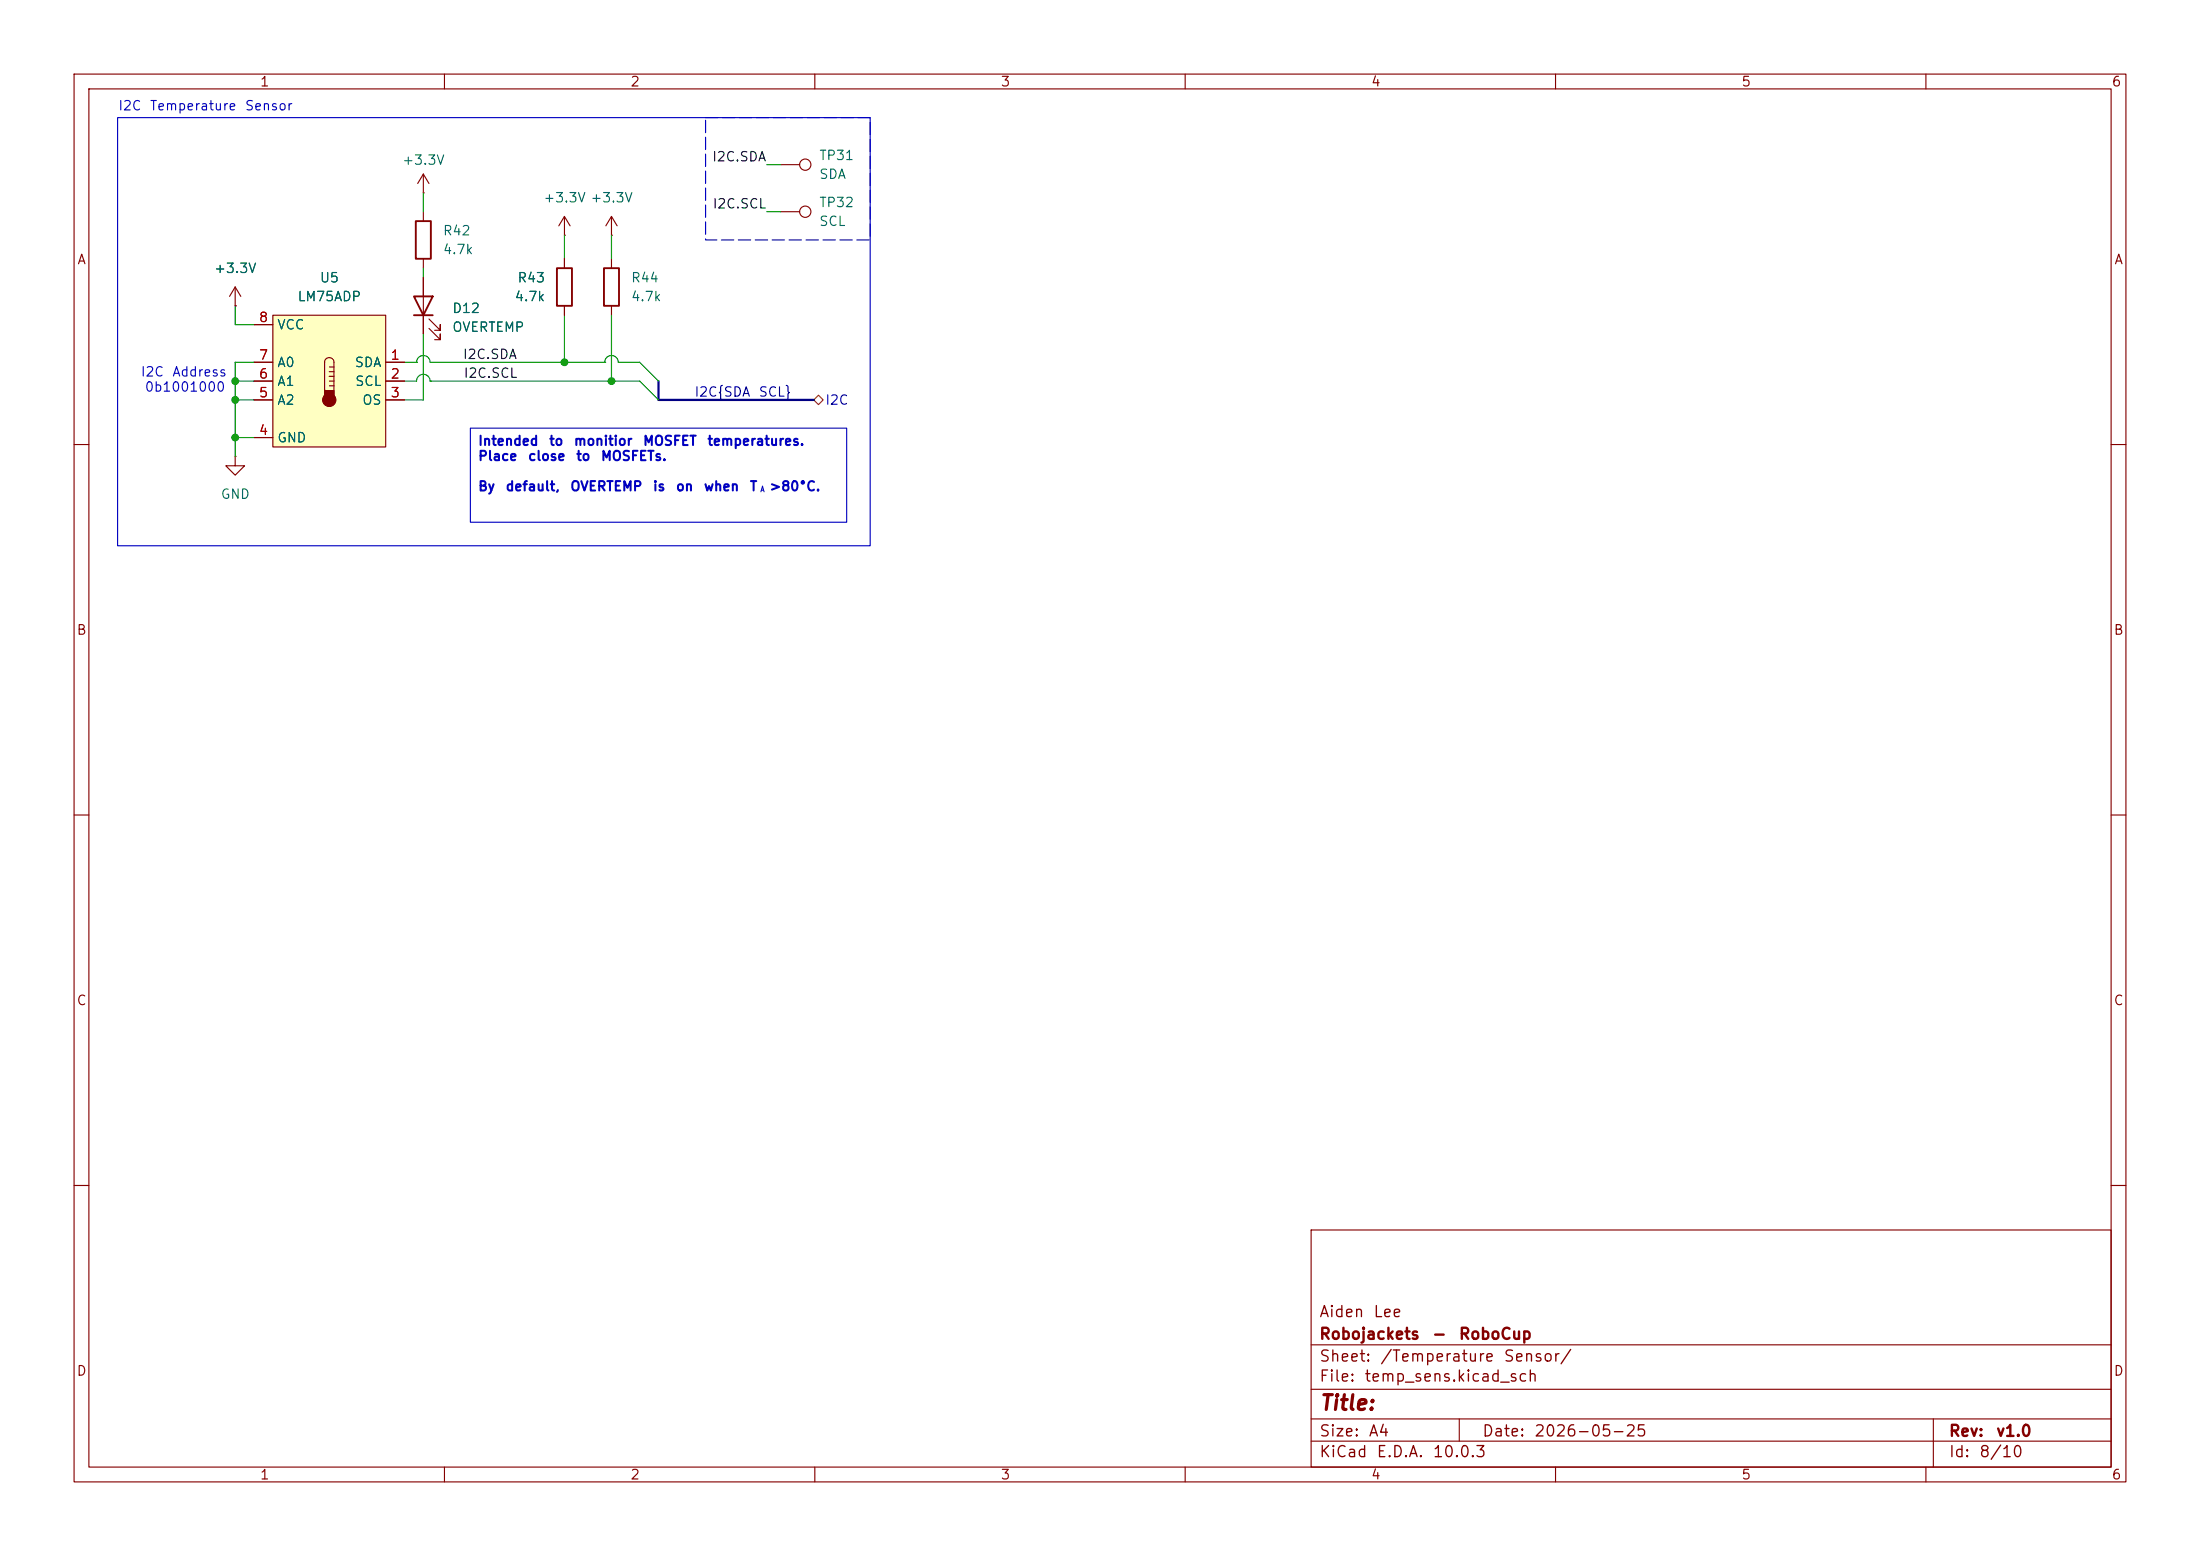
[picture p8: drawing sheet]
<svg xmlns="http://www.w3.org/2000/svg" width="297mm" height="210mm" viewBox="0 0 297 210" stroke-linecap="round" stroke-linejoin="round" font-family="sans-serif">
<g fill="none" stroke="#840000" stroke-width=".15">
<path d="M10 10h277v190h-277zM12 12h273v186h-273zM60 10v2M110 10v2M160 10v2M210 10v2M260 10v2M31.7 38.7l-.7 1.3M31.7 38.7l.8 1.3M31.7 38.7v2.6M57.1 26h.1M57.1 23.5l-.7 1.3"/>
<path d="M57.1 23.5l.8 1.3M57.1 23.5v2.5M76.2 31.8h.1M76.2 29.2l-.8 1.3M76.2 29.2l.8 1.3M76.2 29.2v2.6M82.5 34.9v1.3M31.7 41.3h.1M82.5 41.3v1.2M10 60h2M31.7 61.6v1.3h1.3l-1.3 1.2-1.2-1.2h1.2M31.7 61.6h.1"/>
<path d="M285 60h2M10 110h2M285 110h2M10 160h2M177 166h108v32h-108zM285 160h2M60 198v2M110 198v2M160 198v2M177 194.5h108M177 191.5h108M177 187.5h108"/>
<path d="M177 181.5h108M197 191.5v3M210 198v2M260 198v2M261 191.5v6.5"/>
</g>
<path d="M81.5 36.2h2.1v5.1h-2.1z" fill="none" stroke="#840000" stroke-width=".25"/>
<path d="M36.8 42.5h15.3v17.8h-15.3z" fill="#ffffc2"/>
<g fill="none" stroke="#840000" stroke-width=".15">
<path d="M57.1 28.6v1.2M57.1 34.9v1.3M57.1 37.5v7.6M76.2 34.9v1.3M82.5 31.8h.1M82.5 29.2l-.7 1.3M82.5 29.2l.8 1.3M82.5 29.2v2.6M105.4 28.6h2.5M105.4 22.2h2.5M31.7 41.3h.1M34.3 51.4h2.5"/>
<path d="M34.3 48.9h2.5M34.3 54h2.5M34.3 59.1h2.5M34.3 43.8h2.5M36.8 42.5h15.3v17.8h-15.3zM44.1 48.4a.65 .65 0 0 1 1 .5v4.4h-1.3v-4.4l.1-.3zM44.4 49.5h.7M44.4 50.2h.7M44.4 50.8h.7M44.4 51.4h.7M44.4 52.1h.7M52.1 51.4h2.5"/>
<path d="M52.1 48.9h2.5M52.1 54h2.5M57.9 44.3l1.5 1.5v-.7v.7h-.7M57.9 43.1l1.5 1.5v-.8v.8h-.7M76.2 41.3v1.2"/>
<circle cx="108.7" cy="22.2" r=".76"/>
<circle cx="108.7" cy="28.6" r=".76"/>
</g>
<g fill="#840000" stroke="#840000" stroke-width=".15">
<path d="M43.8 52.7h1.3v1.3h-1.3z"/>
<circle cx="44.4" cy="54" r=".9"/>
</g>
<path d="M56.1 29.8h2.1v5.1h-2.1zM75.2 36.2h2v5.1h-2zM55.9 40h2.5l-1.3 2.5zM55.9 42.5h2.5" fill="none" stroke="#840000" stroke-width=".25"/>
<path d="M109.9 54l.6-.7 .6 .7-.6 .6z" fill="none" stroke="#725600" stroke-width=".15"/>
<path d="M88.9 51.4v2.6h21" fill="none" stroke="#000084" stroke-width=".3"/>
<g fill="none" stroke="#009600" stroke-width=".15">
<path d="M57.1 26v2.6M57.1 36.2v1.3M76.2 31.8v3.1M82.5 31.8v3.1M103.5 28.6h1.9M103.5 22.2h1.9M31.7 51.4h2.6M31.7 41.3v2.5h2.6M31.7 59.1h2.6M31.7 54h2.6M34.3 48.9h-2.6v12.7M54.6 51.4h1.6a.91 .91 0 0 1 .9-.9 .91 .91 0 0 1 1 .9"/>
<path d="M54.6 48.9h1.6M56.2 48.9h.1M56.2 48.9a.91 .91 0 0 1 .9-.9 .91 .91 0 0 1 1 .9h23.5M57.1 45.1v8.9h-2.5M58.1 51.4h.1M58.1 51.4h28.3l2.5 2.6M76.2 42.5v6.4M81.6 48.9h.1M81.6 48.9a.91 .91 0 0 1 .9-.9 .91 .91 0 0 1 1 .9h2.9l2.5 2.5M82.5 42.5v8.9"/>
</g>
<path d="M15.9 15.9h101.6v57.8h-101.6zM63.5 57.8h50.8v12.7h-50.8z" fill="none" stroke="#0000c2" stroke-width=".15"/>
<path d="M95.2 15.9h22.3v16.5h-22.3z" fill="none" stroke="#0000c2" stroke-width=".15" stroke-dasharray="1.7 .6"/>
<g fill="#009600" stroke="#009600" stroke-width=".14">
<circle cx="31.7" cy="54" r=".46"/>
<circle cx="31.7" cy="59.1" r=".46"/>
<circle cx="31.7" cy="51.4" r=".46"/>
<circle cx="76.2" cy="48.9" r=".46"/>
<circle cx="82.5" cy="51.4" r=".46"/>
</g>
<text font-size="2" fill="#840000" x="178" y="190.8">Title:</text>
<g font-size="1.5" fill="#840000">
<text x="178" y="178.2">Aiden</text>
<text x="185.3" y="178.2">Lee</text>
<text x="178" y="184.2">Sheet:</text>
<text x="178" y="181.2">Robojackets</text>
<text x="186.2" y="184.2">/Temperature</text>
<text x="193.2" y="181.2">-</text>
<text x="196.8" y="181.2">RoboCup</text>
<text x="202.9" y="184.2">Sensor/</text>
<text x="178" y="186.9">File:</text>
<text x="184.1" y="186.9">temp_sens.kicad_sch</text>
<text x="178" y="197.1">KiCad</text>
<text x="178" y="194.3">Size:</text>
<text x="184.7" y="194.3">A4</text>
<text x="185.7" y="197.1">E.D.A.</text>
<text x="193.3" y="197.1">10.0.3</text>
<text x="200" y="194.3">Date:</text>
<text x="207" y="194.3">2026-05-25</text>
<text x="263" y="194.3">Rev:</text>
<text x="263" y="197.1">Id:</text>
<text x="267.1" y="197.1">8/10</text>
<text x="269.4" y="194.3">v1.0</text>
</g>
<g font-size="1.3" fill="#840000">
<text x="35" y="12">1</text>
<text x="85" y="12">2</text>
<text x="135" y="12">3</text>
<text x="185" y="12">4</text>
<text x="235" y="12">5</text>
<text x="285" y="12">6</text>
<text x="10.3" y="36">A</text>
<text x="285.3" y="36">A</text>
<text x="10.3" y="86">B</text>
<text x="285.3" y="86">B</text>
<text x="10.3" y="136">C</text>
<text x="285.3" y="136">C</text>
<text x="10.3" y="186">D</text>
<text x="285.3" y="186">D</text>
<text x="35" y="200">1</text>
<text x="85" y="200">2</text>
<text x="135" y="200">3</text>
<text x="185" y="200">4</text>
<text x="235" y="200">5</text>
<text x="285" y="200">6</text>
</g>
<g font-size="1.3" fill="#0000c2">
<text x="15.9" y="15.2">I2C</text>
<text x="20.1" y="15.2">Temperature</text>
<text x="33" y="15.2">Sensor</text>
<text x="18.9" y="51.1">I2C</text>
<text x="19.5" y="53.2">0b1001000</text>
<text x="23.2" y="51.1">Address</text>
<text x="64.5" y="60.5">Intended</text>
<text x="64.5" y="62.5">Place</text>
<text x="71.2" y="62.5">close</text>
<text x="74" y="60.5">to</text>
<text x="77.4" y="60.5">monitior</text>
<text x="77.7" y="62.5">to</text>
<text x="81" y="62.5">MOSFETs.</text>
<text x="86.7" y="60.5">MOSFET</text>
<text x="95.4" y="60.5">temperatures.</text>
<text x="64.5" y="66.6">By</text>
<text x="68.2" y="66.6">default,</text>
<text x="76.9" y="66.6">OVERTEMP</text>
<text x="88.1" y="66.6">is</text>
<text x="91.2" y="66.6">on</text>
<text x="94.9" y="66.6">when</text>
<text x="101.1" y="66.6">T</text>
<text x="103.8" y="66.6">&gt;80°C.</text>
</g>
<g font-size="1.3" fill="#006464">
<text x="54.2" y="22.6">+3.3V</text>
<text x="110.5" y="21.9">TP31</text>
<text x="73.3" y="27.6">+3.3V +3.3V</text>
<text x="110.5" y="24.5">SDA</text>
<text x="110.5" y="28.3">TP32</text>
<text x="59.7" y="34.6">4.7k</text>
<text x="59.7" y="32.1">R42</text>
<text x="110.5" y="30.8">SCL</text>
<text x="28.8" y="37.2">+3.3V</text>
<text x="40.1" y="41">LM75ADP</text>
<text x="43.1" y="38.4">U5</text>
<text x="69.4" y="41">4.7k</text>
<text x="69.8" y="38.4">R43</text>
<text x="85.1" y="41">4.7k</text>
<text x="85.1" y="38.4">R44</text>
<text x="37.3" y="44.8">VCC</text>
<text x="61" y="45.1">OVERTEMP</text>
<text x="61" y="42.6">D12</text>
<text x="37.3" y="52.4">A1</text>
<text x="37.3" y="49.9">A0</text>
<text x="47.8" y="49.9">SDA</text>
<text x="47.9" y="52.4">SCL</text>
<text x="37.3" y="54.9">A2</text>
<text x="48.8" y="54.9">OS</text>
<text x="37.3" y="60">GND</text>
<text x="29.7" y="67.6">GND</text>
</g>
<g font-size="1.3" fill="#0f0f0f">
<text x="96" y="22.1">I2C.SDA</text>
<text x="96.1" y="28.5">I2C.SCL</text>
<text x="62.4" y="48.8">I2C.SDA</text>
<text x="62.5" y="51.3">I2C.SCL</text>
</g>
<g font-size="1.3" fill="#a90000">
<text x="34.9" y="43.8">8</text>
<text x="34.9" y="53.9">5</text>
<text x="34.9" y="51.4">6</text>
<text x="34.9" y="48.9">7</text>
<text x="52.6" y="48.9">1</text>
<text x="52.6" y="51.4">2</text>
<text x="52.6" y="53.9">3</text>
<text x="34.9" y="59">4</text>
</g>
<g font-size="1.3" fill="#000084">
<text x="93.7" y="53.9">I2C{SDA</text>
<text x="102.3" y="53.9">SCL}</text>
<text x="111.3" y="54.9">I2C</text>
</g>
<text font-size=".8" fill="#0000c2" x="102.6" y="66.6">A</text>
</svg>
